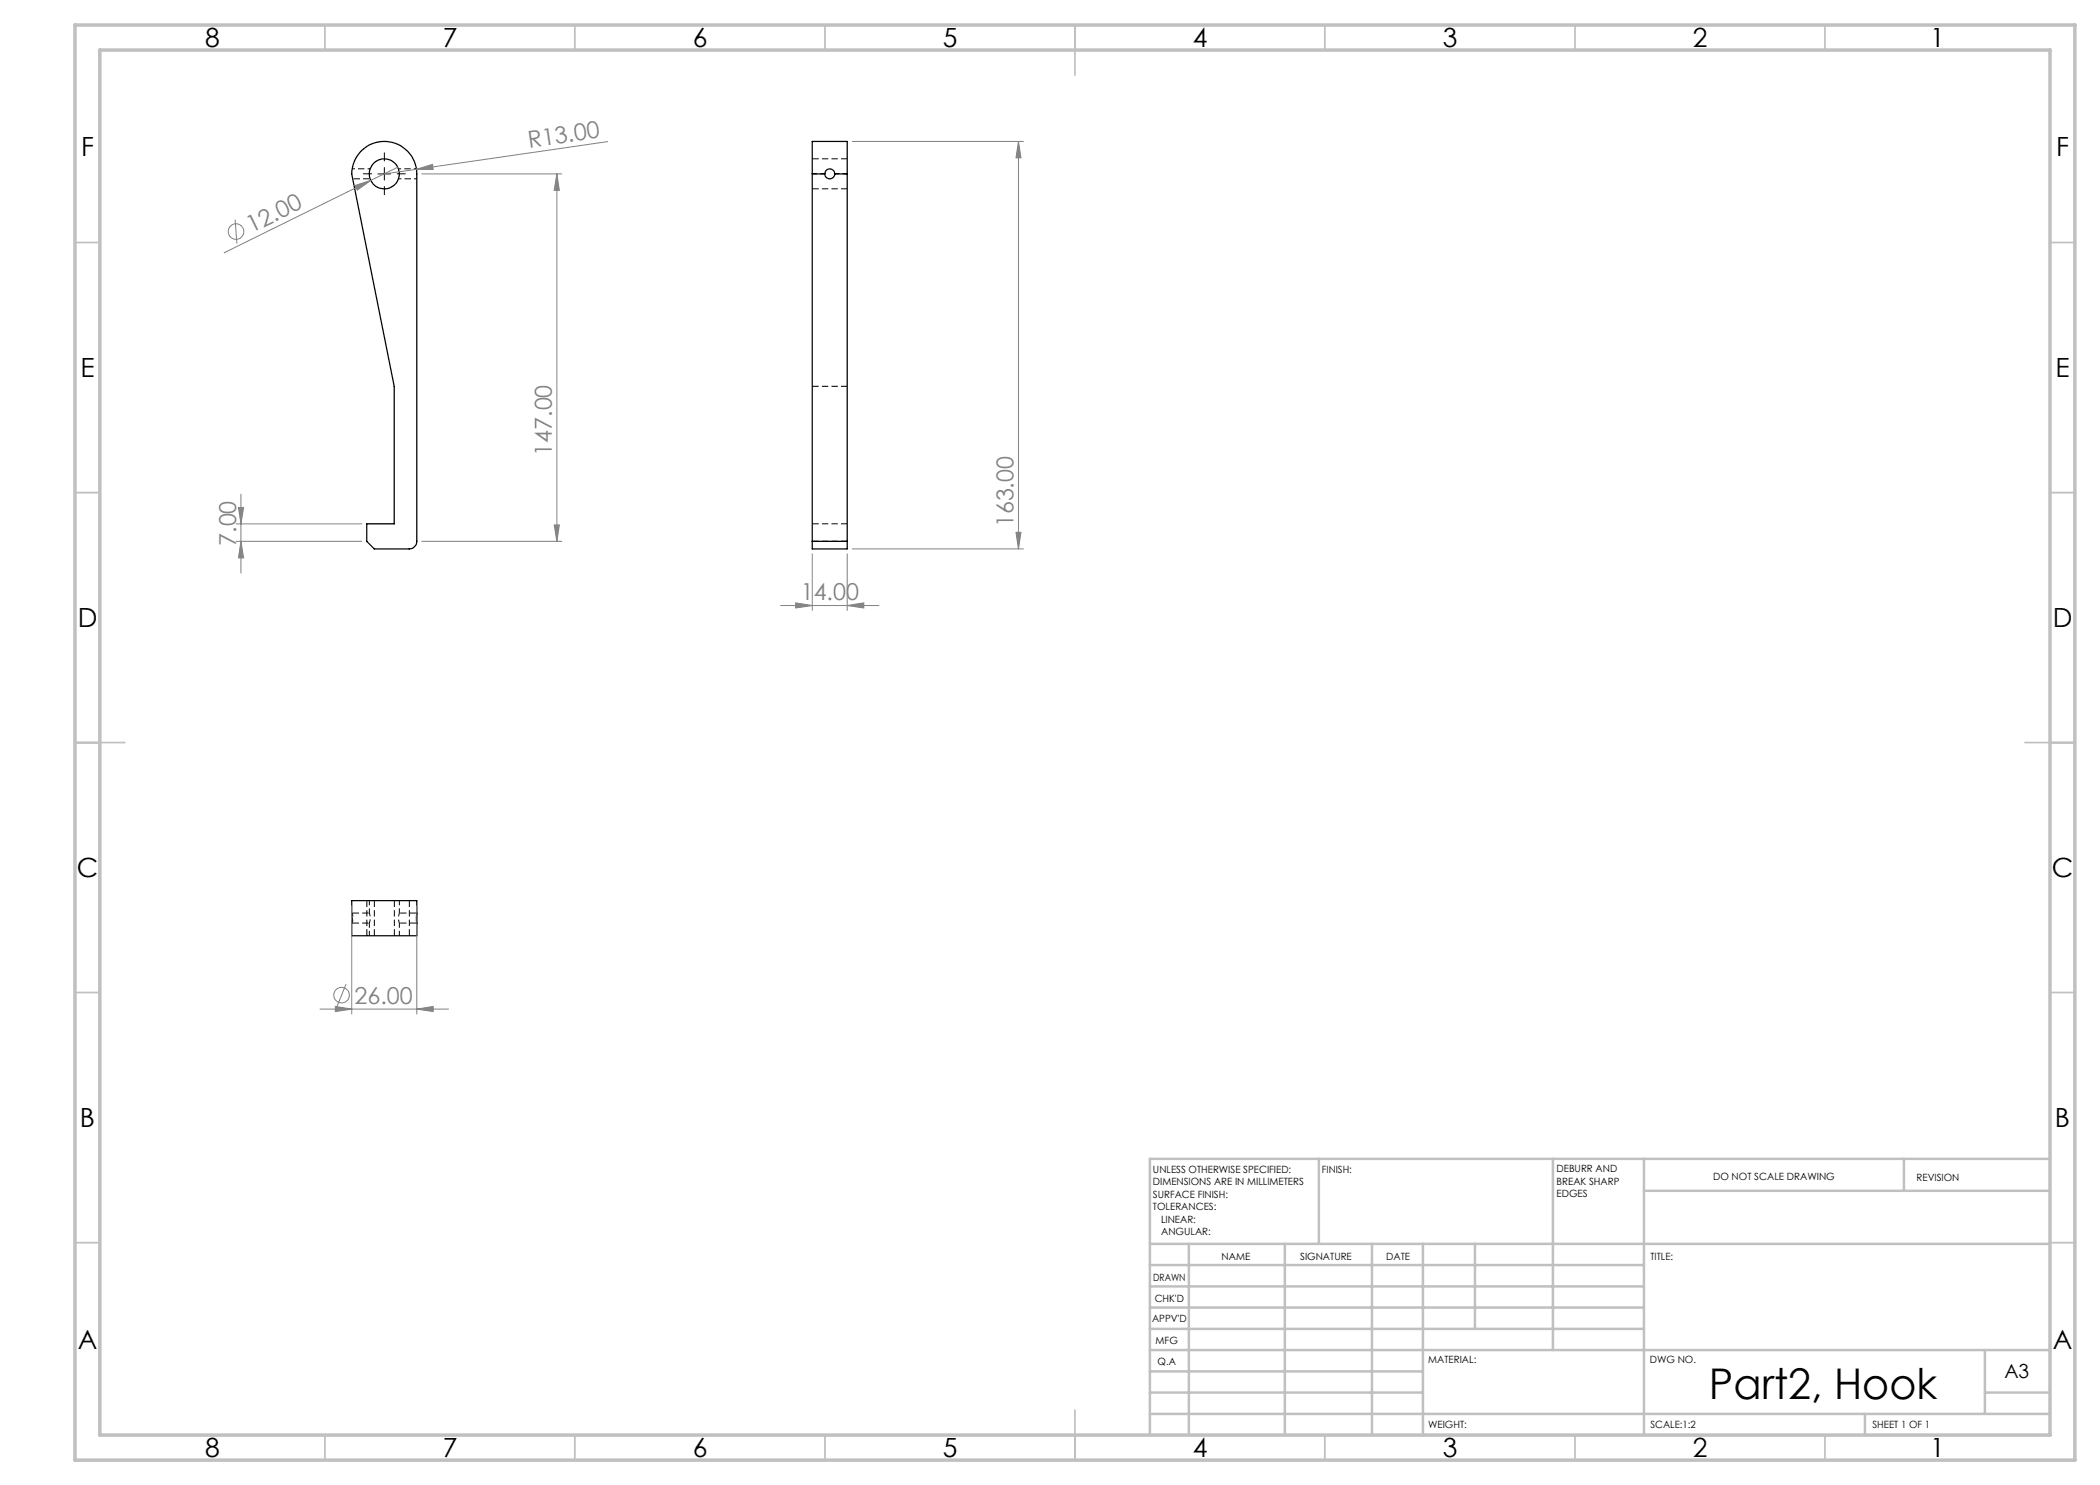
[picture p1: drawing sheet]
<svg xmlns="http://www.w3.org/2000/svg" width="420mm" height="297mm" viewBox="0 0 420 297" stroke-linecap="round" stroke-linejoin="round" font-family="sans-serif">
<path d="M74 33.8h-3.6M79.7 35.8h3.7M83.3 33.8h-3.6" fill="none" stroke="#000" stroke-width=".2" stroke-dasharray="1.3 .6" stroke-dashoffset=".7" stroke-linecap="butt"/>
<path d="M70.6 35.8h3.4" fill="none" stroke="#000" stroke-width=".2" stroke-dasharray="1.3 .6" stroke-dashoffset="-.1" stroke-linecap="butt"/>
<g fill="none" stroke="#000" stroke-width=".25">
<path d="M72.1 30.3a6.5 6.5 0 0 1 7.2-1.6 6.5 6.5 0 0 1 4.1 6.1v73.5a1.57 1.57 0 0 1-1.6 1.5h-6.9l-1.6-1.5v-3.5h5.5v-27.5l-8.5-42.5a6.7 6.7 0 0 1 1.8-4.5zM162.5 34.8v-6.5h6.9v6.5M162.5 34.8h2.5M162.5 34.8v73.5M165 34.8a1.01 1.01 0 0 0 1 1 1.01 1.01 0 0 0 1-1M165 34.8a1.01 1.01 0 0 1 1-1 1.01 1.01 0 0 1 1 1M167 34.8h2.4M169.4 34.8v73.5M162.5 108.3v1.5h6.9v-1.5M162.5 108.3h6.9M83.4 182.6v-2.5h-13.1l.1 3.7-.1 3.3h13.1v-2.5M83.4 182.6v2"/>
<circle cx="76.9" cy="34.8" r="3"/>
</g>
<path d="M162.5 34.8h2.5M167 34.8h2.5M73.9 184.6v2.5M73.9 180.1v2.5M79.9 182.6v-2.5M79.9 187.1v-2.5" fill="none" stroke="#000" stroke-width=".2" stroke-dasharray="1.3 .6" stroke-dashoffset=".3" stroke-linecap="butt"/>
<path d="M162.5 37.8h7M167 34.8v-.2M169.5 31.8h-7M162.5 77.3h7M162.5 104.8h7M162.5 108.3h7M73.4 187.1v-7M74.9 187.1v-7M78.9 187.1v-7M81.9 180.1v7" fill="none" stroke="#000" stroke-width=".2" stroke-dasharray="1.3 .6" stroke-linecap="butt"/>
<path d="M79.9 184.6a3 3 0 0 1 0-2" fill="none" stroke="#000" stroke-width=".2" stroke-dasharray="1.3 .6" stroke-dashoffset=".6" stroke-linecap="butt"/>
<path d="M70.4 184.6a2.59 2.59 0 0 0 0-2M73.9 182.7v-.1a3 3 0 0 1 0 2" fill="none" stroke="#000" stroke-width=".2" stroke-dasharray="1.3 .6" stroke-dashoffset=".5" stroke-linecap="butt"/>
<path d="M70.4 184.6h3.5M73.9 182.6h-3.5M79.9 184.6h3.5M83.4 182.6h-3.5" fill="none" stroke="#000" stroke-width=".2" stroke-dasharray="1.3 .6" stroke-dashoffset="-.2" stroke-linecap="butt"/>
<g fill="none" stroke="#808080" stroke-width=".2">
<path d="M71 37.1l3.2-1-2.8 1.9zM79.6 33.4l-34.8 17.1M83.3 33.9l3.2-1 .1 1zM83.3 33.9l-6.4 .9M84.3 34.8h28.1M111.4 34.8v73.5M111.4 34.8l.5 3.3h-1.1zM121.5 28.3l-38.2 5.6M170.5 28.3h34.2M203.7 28.3l.5 3.3h-1zM203.7 28.3v81.5M47 43.9l.4 4.8"/>
<path d="M48.2 98.8v15.8M47.2 108.3h25.2M47.2 104.8h25.2M47.7 101.5h1l-.5 3.3zM48.2 108.3l.5 3.3h-1zM84.3 108.3h28.1M110.8 105h1.1l-.5 3.3zM162.5 110.8v11.3M169.4 110.8v11.3M170.5 109.8h34.2M203.2 106.5h1l-.5 3.3zM156.1 121.1h19.7"/>
<path d="M159.1 120.6l3.4 .5-3.4 .5zM169.4 121.1l3.4-.5v1zM69.2 196.8l-1.8 4.5M70.3 181.1v21.7M83.4 181.1v21.7M64 201.8h25.7M67.1 201.3l3.2 .5-3.2 .5zM83.4 201.8l3.2-.5v1z"/>
<circle cx="47.2" cy="46.3" r="1.57"/>
<circle cx="68.3" cy="199" r="1.55"/>
</g>
<path d="M74.4 34.8h-1.8M76.9 32.3v-1.8M76.9 37.3v1.7M79.4 34.8h1.7" fill="none" stroke="#000" stroke-width=".2" stroke-dasharray="15.2 1.3 1.3 1.3" stroke-linecap="butt"/>
<path d="M75.6 34.8h2.5M76.9 33.5v2.5" fill="none" stroke="#000" stroke-width=".2"/>
<g fill="none" stroke="#c0c0c0" stroke-width=".35">
<path d="M65 5v5M115 5v5M165 5v5M215 5v10M265 5v5M315 5v5M365 5v5M15 48.5h5M410 48.5h5M15 98.5h5M410 98.5h5M15 148.5h10"/>
<path d="M405 148.5h10M15 198.5h5M410 198.5h5M15 248.5h5M410 248.5h5M65 287v5M115 287v5M165 287v5M215 282v10M265 287v5M315 287v5M365 287v5"/>
</g>
<g fill="none" stroke="#c0c0c0" stroke-width=".5">
<path d="M263.8 231.8v17M310.6 231.8v38.2M328.8 231.8v55.2M328.8 238.2h81.2M380.8 231.8v6.4M410 231.8h-180v55.2M230 248.8h180M230 257.3h98.8M230 253h98.8M237.8 248.8v38.2M257 248.8v38.2M274.4 248.8v38.2"/>
<path d="M284.6 248.8v38.2M295 248.8v17M230 265.8h98.8M230 261.5h98.8M230 278.5h54.6M230 274.3h54.6M230 270h180M397 278.5h13M397 270v12.8M230 282.8h180M373 282.8v4.2"/>
</g>
<path d="M15 5h400v287h-400zM20 10h390v277h-390z" fill="none" stroke="#c0c0c0" stroke-width=".7"/>
<g fill="#808080">
<path d="M83.3 33.9l3.2-1 .1 1z"/>
<path d="M71 37.1l3.2-1-2.8 1.9z"/>
<path d="M169.4 121.1l3.4-.5v1zM159.1 120.6l3.4 .5-3.4 .5zM83.4 201.8l3.2-.5v1zM67.1 201.3l3.2 .5-3.2 .5z"/>
<path d="M110.8 105h1.1l-.5 3.3zM111.4 34.8l.5 3.3h-1.1z"/>
<path d="M47.7 101.5h1l-.5 3.3zM48.2 108.3l.5 3.3h-1zM203.7 28.3l.5 3.3h-1zM203.2 106.5h1l-.5 3.3z"/>
</g>
<text font-size="8.5" x="341.8" y="279.7">Part2, Hook</text>
<g font-size="5.3">
<text x="41" y="9.5">8</text>
<text x="88.5" y="9.5">7</text>
<text x="138.5" y="9.5">6</text>
<text x="188.5" y="9.5">5</text>
<text x="238.5" y="9.5">4</text>
<text x="288.5" y="9.5">3</text>
<text x="338.5" y="9.5">2</text>
<text x="386" y="9.5">1</text>
<text x="16.2" y="31.3">F</text>
<text x="411.2" y="31.3">F</text>
<text x="16.1" y="75.5">E</text>
<text x="411.1" y="75.5">E</text>
<text x="15.5" y="125.5">D</text>
<text x="410.5" y="125.5">D</text>
<text x="15.4" y="175.5">C</text>
<text x="410.4" y="175.5">C</text>
<text x="16" y="225.5">B</text>
<text x="411" y="225.5">B</text>
<text x="15.5" y="269.8">A</text>
<text x="410.5" y="269.8">A</text>
<text x="41" y="291.5">8</text>
<text x="88.5" y="291.5">7</text>
<text x="138.5" y="291.5">6</text>
<text x="188.5" y="291.5">5</text>
<text x="238.5" y="291.5">4</text>
<text x="288.5" y="291.5">3</text>
<text x="338.5" y="291.5">2</text>
<text x="386" y="291.5">1</text>
</g>
<g font-size="4.7" fill="#808080">
<text x="105.8" y="29.6" transform="rotate(-8 105.8 29.6)">R13.00</text>
<text x="50.3" y="46.7" transform="rotate(-26 50.3 46.7)">12.00</text>
<text x="110.4" y="91.1" transform="rotate(-90 110.4 91.1)">147.00</text>
<text x="202.7" y="105.5" transform="rotate(-90 202.7 105.5)">163.00</text>
<text x="47.2" y="109.2" transform="rotate(-90 47.2 109.2)">7.00</text>
<text x="160.2" y="120.1">14.00</text>
<text x="70.9" y="200.7">26.00</text>
</g>
<text font-size="3.9" x="400.9" y="275.5">A3</text>
<g font-size="2">
<text x="230.6" y="234.6">UNLESS OTHERWISE SPECIFIED:</text>
<text x="230.6" y="237.1">DIMENSIONS ARE IN MILLIMETERS</text>
<text x="230.6" y="239.6">SURFACE FINISH:</text>
<text x="264.4" y="234.6">FINISH:</text>
<text x="311.3" y="234.5">DEBURR AND</text>
<text x="311.3" y="237">BREAK SHARP</text>
<text x="311.3" y="239.5">EDGES</text>
<text x="342.6" y="236">DO NOT SCALE DRAWING</text>
<text x="383.3" y="236.2">REVISION</text>
<text x="230.6" y="242.1">TOLERANCES:</text>
<text x="232.2" y="244.6">LINEAR:</text>
<text x="232.2" y="247.1">ANGULAR:</text>
<text x="244.3" y="252">NAME</text>
<text x="260" y="251.9">SIGNATURE</text>
<text x="277.2" y="251.9">DATE</text>
<text x="330.1" y="251.9">TITLE:</text>
<text x="230.6" y="256.1">DRAWN</text>
<text x="230.9" y="260.3">CHK'D</text>
<text x="230.4" y="264.4">APPV'D</text>
<text x="231.1" y="268.8">MFG</text>
<text x="231.5" y="273">Q.A</text>
<text x="285.6" y="272.5">MATERIAL:</text>
<text x="330" y="272.5">DWG NO.</text>
<text x="285.6" y="285.5">WEIGHT:</text>
<text x="330.1" y="285.6">SCALE:1:2</text>
<text x="374.5" y="285.6">SHEET 1 OF 1</text>
</g>
</svg>
